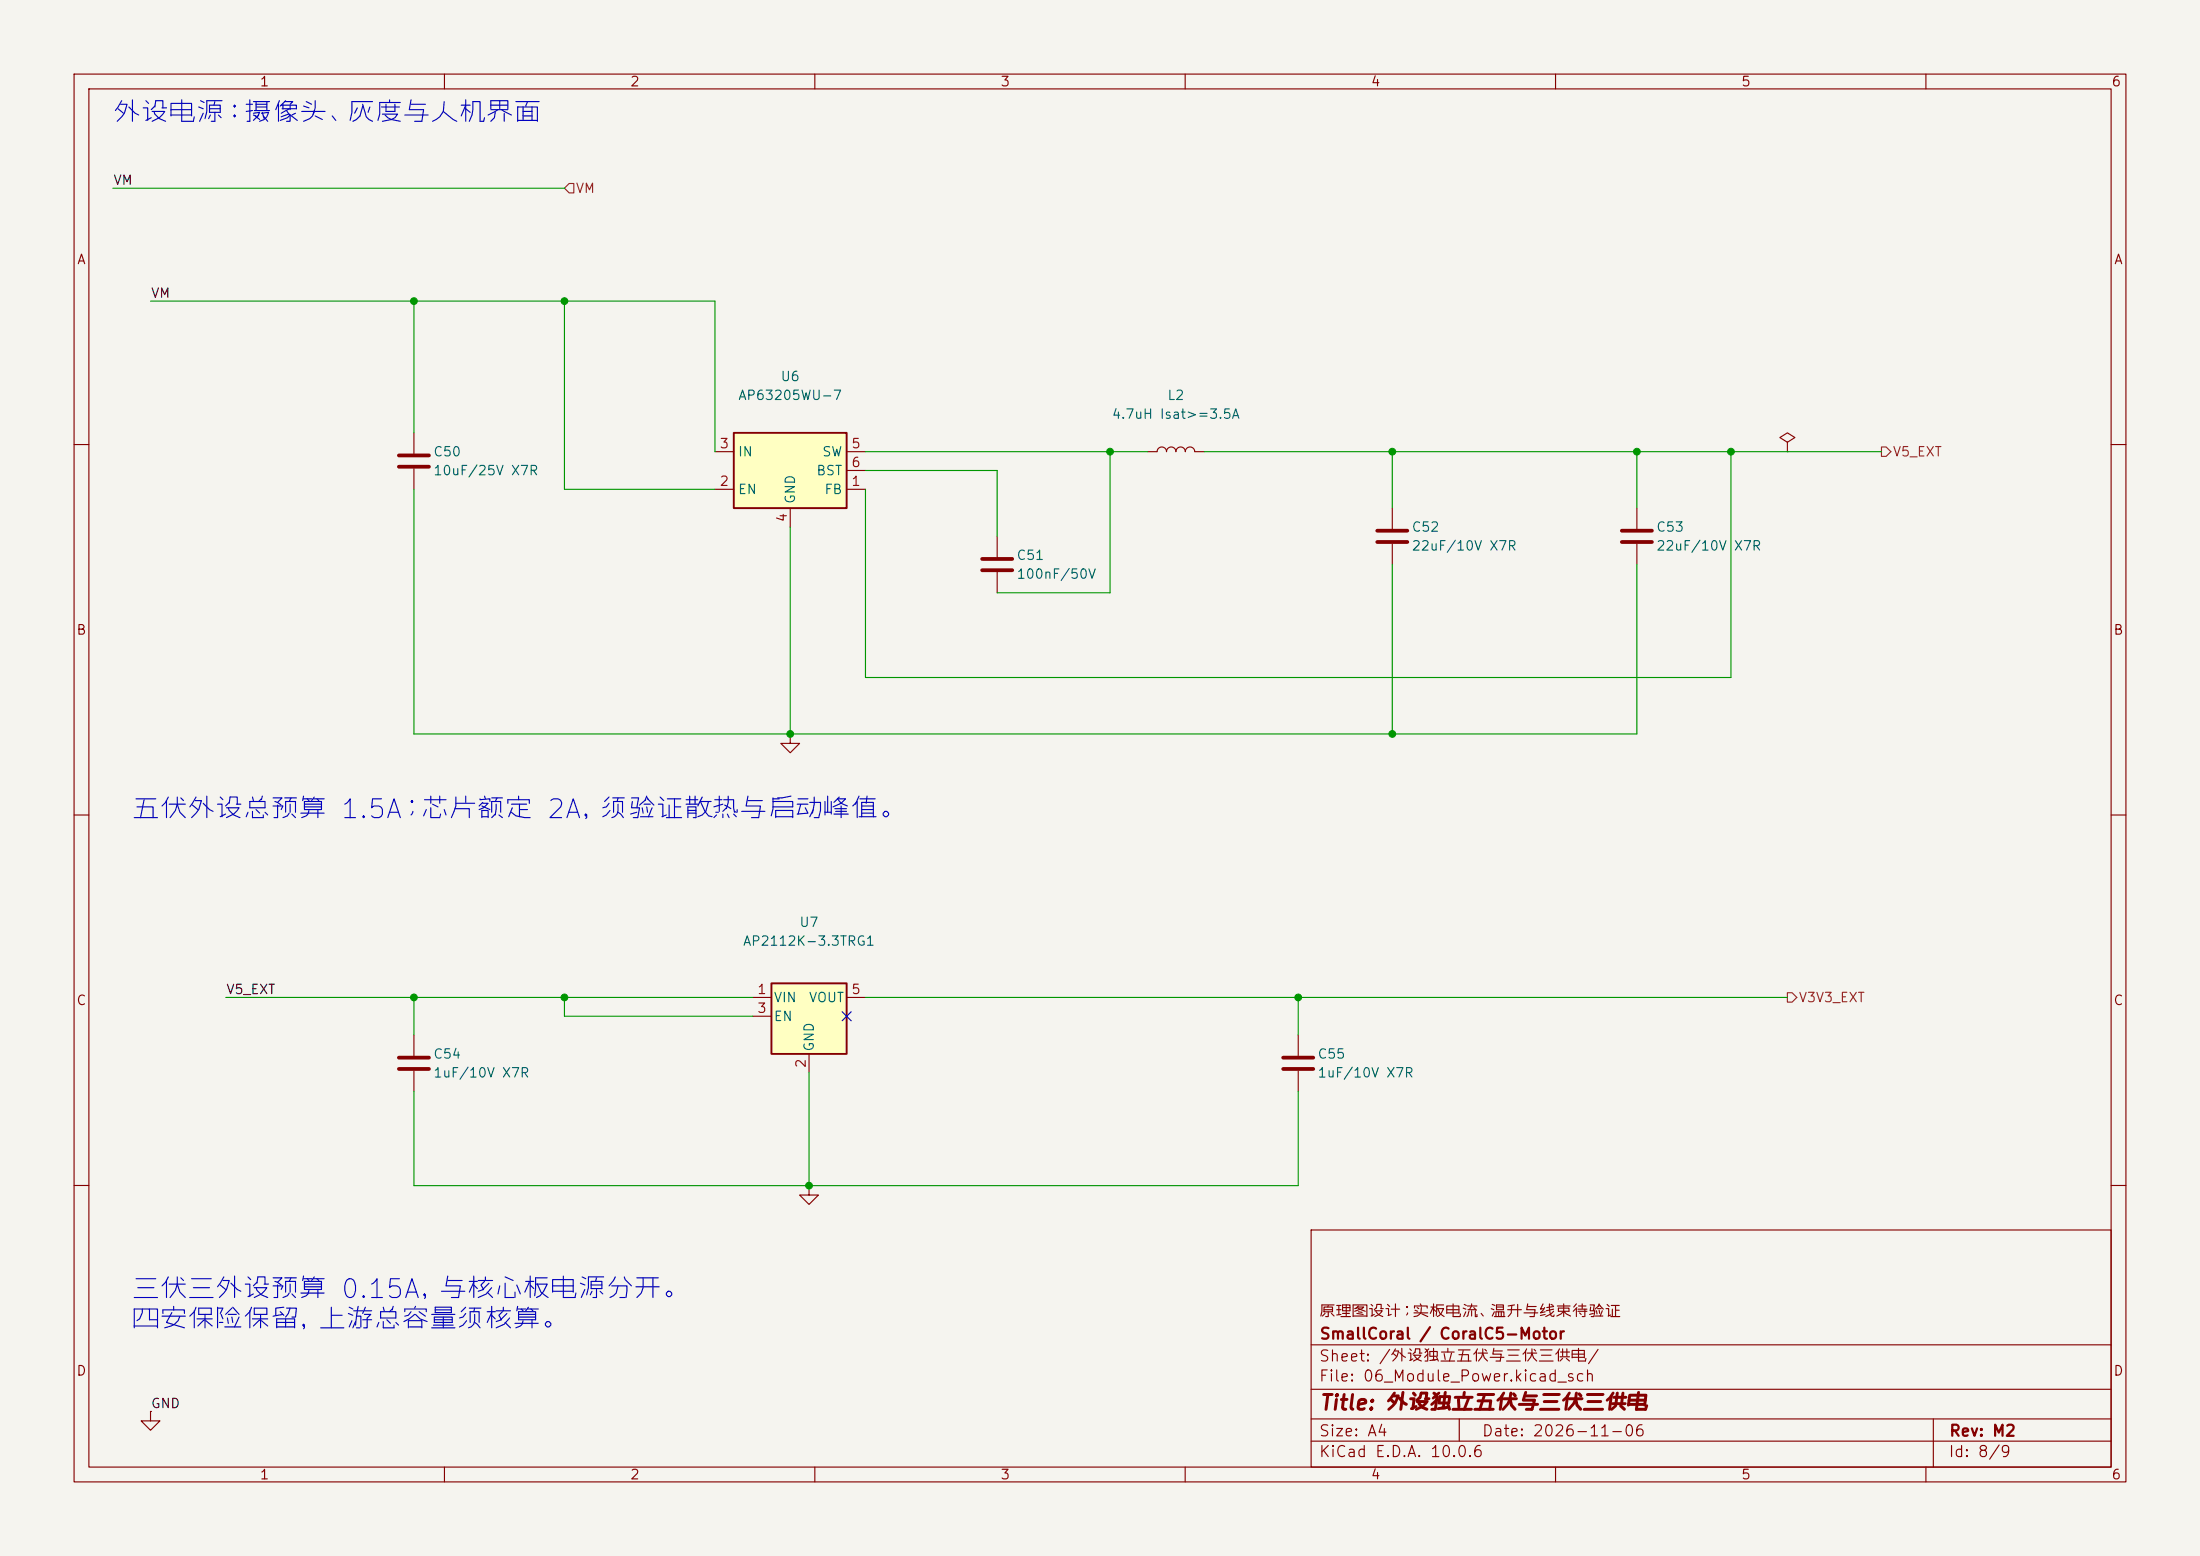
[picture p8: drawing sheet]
(kicad_sch
 (version 20260306)
 (generator "eeschema")
 (generator_version "10.0")
 (paper "A4")
 (title_block
  (title "外设独立五伏与三伏三供电")
  (date "2026-11-06")
  (rev "M2")
  (company "SmallCoral / CoralC5-Motor")
  (comment 1 "原理图设计；实板电流、温升与线束待验证"))
 (lib_symbols
  (symbol "Motor:Device__C"
   (pin_numbers (hide yes))
   (pin_names
    (offset 0.254)) (exclude_from_sim no) (in_bom yes) (on_board yes)
   (in_pos_files yes)
   (duplicate_pin_numbers_are_jumpers no)
   (property "Reference" "C" (at 0.635 2.54 0) (show_name no) (do_not_autoplace no) (effects (font (size 1.27 1.27)) (justify left)))
   (property "Value" "C" (at 0.635 -2.54 0) (show_name no) (do_not_autoplace no) (effects (font (size 1.27 1.27)) (justify left)))
   (property "Footprint" "" (at 0.9652 -3.81 0) (show_name no) (do_not_autoplace no) (hide yes) (effects (font (size 1.27 1.27))))
   (property "Datasheet" "" (at 0 0 0) (show_name no) (do_not_autoplace no) (hide yes) (effects (font (size 1.27 1.27))))
   (property "Description" "Unpolarized capacitor" (at 0 0 0) (show_name no) (do_not_autoplace no) (hide yes) (effects (font (size 1.27 1.27))))
   (symbol "Device__C_0_1"
    (polyline (pts (xy -2.032 0.762) (xy 2.032 0.762)) (stroke (width 0.508) (type default)) (fill (type none)))
    (polyline (pts (xy -2.032 -0.762) (xy 2.032 -0.762)) (stroke (width 0.508) (type default)) (fill (type none))))
   (symbol "Device__C_1_1"
    (pin passive line (at 0 3.81 270) (length 2.794) (name "" (effects (font (size 1.27 1.27)))) (number "1" (effects (font (size 1.27 1.27)))))
    (pin passive line (at 0 -3.81 90) (length 2.794) (name "" (effects (font (size 1.27 1.27)))) (number "2" (effects (font (size 1.27 1.27))))))
   (embedded_fonts no))
  (symbol "Motor:Device__L"
   (pin_numbers (hide yes))
   (pin_names
    (offset 1.016) (hide yes)) (exclude_from_sim no) (in_bom yes) (on_board yes)
   (in_pos_files yes)
   (duplicate_pin_numbers_are_jumpers no)
   (property "Reference" "L" (at -1.27 0 90) (show_name no) (do_not_autoplace no) (effects (font (size 1.27 1.27))))
   (property "Value" "L" (at 1.905 0 90) (show_name no) (do_not_autoplace no) (effects (font (size 1.27 1.27))))
   (property "Footprint" "" (at 0 0 0) (show_name no) (do_not_autoplace no) (hide yes) (effects (font (size 1.27 1.27))))
   (property "Datasheet" "" (at 0 0 0) (show_name no) (do_not_autoplace no) (hide yes) (effects (font (size 1.27 1.27))))
   (property "Description" "Inductor" (at 0 0 0) (show_name no) (do_not_autoplace no) (hide yes) (effects (font (size 1.27 1.27))))
   (symbol "Device__L_0_1"
    (arc (start 0 2.54) (mid 0.6323 1.905) (end 0 1.27) (stroke (width 0) (type default)) (fill (type none)))
    (arc (start 0 1.27) (mid 0.6323 0.635) (end 0 0) (stroke (width 0) (type default)) (fill (type none)))
    (arc (start 0 0) (mid 0.6323 -0.635) (end 0 -1.27) (stroke (width 0) (type default)) (fill (type none)))
    (arc (start 0 -1.27) (mid 0.6323 -1.905) (end 0 -2.54) (stroke (width 0) (type default)) (fill (type none))))
   (symbol "Device__L_1_1"
    (pin passive line (at 0 3.81 270) (length 1.27) (name "1" (effects (font (size 1.27 1.27)))) (number "1" (effects (font (size 1.27 1.27)))))
    (pin passive line (at 0 -3.81 90) (length 1.27) (name "2" (effects (font (size 1.27 1.27)))) (number "2" (effects (font (size 1.27 1.27))))))
   (embedded_fonts no))
  (symbol "Motor:Regulator_Linear__AP2112K-3.3"
   (pin_names
    (offset 0.254)) (exclude_from_sim no) (in_bom yes) (on_board yes)
   (in_pos_files yes)
   (duplicate_pin_numbers_are_jumpers no)
   (property "Reference" "U" (at -5.08 5.715 0) (show_name no) (do_not_autoplace no) (effects (font (size 1.27 1.27)) (justify left)))
   (property "Value" "AP2112K-3.3" (at 0 5.715 0) (show_name no) (do_not_autoplace no) (effects (font (size 1.27 1.27)) (justify left)))
   (property "Footprint" "Package_TO_SOT_SMD:SOT-23-5" (at 0 8.255 0) (show_name no) (do_not_autoplace no) (hide yes) (effects (font (size 1.27 1.27))))
   (property "Datasheet" "https://www.diodes.com/assets/Datasheets/AP2112.pdf" (at 0 2.54 0) (show_name no) (do_not_autoplace no) (hide yes) (effects (font (size 1.27 1.27))))
   (property "Description" "600mA low dropout linear regulator, with enable pin, 3.8V-6V input voltage range, 3.3V fixed positive output, SOT-23-5" (at 0 0 0) (show_name no) (do_not_autoplace no) (hide yes) (effects (font (size 1.27 1.27))))
   (symbol "Regulator_Linear__AP2112K-3.3_0_1"
    (rectangle (start -5.08 4.445) (end 5.08 -5.08) (stroke (width 0.254) (type default)) (fill (type background))))
   (symbol "Regulator_Linear__AP2112K-3.3_1_1"
    (pin power_in line (at -7.62 2.54 0) (length 2.54) (name "VIN" (effects (font (size 1.27 1.27)))) (number "1" (effects (font (size 1.27 1.27)))))
    (pin power_in line (at 0 -7.62 90) (length 2.54) (name "GND" (effects (font (size 1.27 1.27)))) (number "2" (effects (font (size 1.27 1.27)))))
    (pin input line (at -7.62 0 0) (length 2.54) (name "EN" (effects (font (size 1.27 1.27)))) (number "3" (effects (font (size 1.27 1.27)))))
    (pin no_connect line (at 5.08 0 180) (length 2.54) (hide yes) (name "NC" (effects (font (size 1.27 1.27)))) (number "4" (effects (font (size 1.27 1.27)))))
    (pin power_out line (at 7.62 2.54 180) (length 2.54) (name "VOUT" (effects (font (size 1.27 1.27)))) (number "5" (effects (font (size 1.27 1.27))))))
   (embedded_fonts no))
  (symbol "Motor:Regulator_Switching__AP63205WU" (exclude_from_sim no) (in_bom yes) (on_board yes)
   (in_pos_files yes)
   (duplicate_pin_numbers_are_jumpers no)
   (property "Reference" "U" (at -7.62 6.35 0) (show_name no) (do_not_autoplace no) (effects (font (size 1.27 1.27))))
   (property "Value" "AP63205WU" (at 2.54 6.35 0) (show_name no) (do_not_autoplace no) (effects (font (size 1.27 1.27))))
   (property "Footprint" "Package_TO_SOT_SMD:TSOT-23-6" (at 0 -22.86 0) (show_name no) (do_not_autoplace no) (hide yes) (effects (font (size 1.27 1.27))))
   (property "Datasheet" "https://www.diodes.com/assets/Datasheets/AP63200-AP63201-AP63203-AP63205.pdf" (at 0 0 0) (show_name no) (do_not_autoplace no) (hide yes) (effects (font (size 1.27 1.27))))
   (property "Description" "2A, 1.1MHz Buck DC/DC Converter, fixed 5.0V output voltage, TSOT-23-6" (at 0 0 0) (show_name no) (do_not_autoplace no) (hide yes) (effects (font (size 1.27 1.27))))
   (symbol "Regulator_Switching__AP63205WU_0_1"
    (rectangle (start -7.62 5.08) (end 7.62 -5.08) (stroke (width 0.254) (type default)) (fill (type background))))
   (symbol "Regulator_Switching__AP63205WU_1_1"
    (pin input line (at 10.16 -2.54 180) (length 2.54) (name "FB" (effects (font (size 1.27 1.27)))) (number "1" (effects (font (size 1.27 1.27)))))
    (pin input line (at -10.16 -2.54 0) (length 2.54) (name "EN" (effects (font (size 1.27 1.27)))) (number "2" (effects (font (size 1.27 1.27)))))
    (pin power_in line (at -10.16 2.54 0) (length 2.54) (name "IN" (effects (font (size 1.27 1.27)))) (number "3" (effects (font (size 1.27 1.27)))))
    (pin power_in line (at 0 -7.62 90) (length 2.54) (name "GND" (effects (font (size 1.27 1.27)))) (number "4" (effects (font (size 1.27 1.27)))))
    (pin output line (at 10.16 2.54 180) (length 2.54) (name "SW" (effects (font (size 1.27 1.27)))) (number "5" (effects (font (size 1.27 1.27)))))
    (pin passive line (at 10.16 0 180) (length 2.54) (name "BST" (effects (font (size 1.27 1.27)))) (number "6" (effects (font (size 1.27 1.27))))))
   (embedded_fonts no))
  (symbol "Motor:power__GND"
   (power global)
   (pin_numbers (hide yes))
   (pin_names
    (offset 0) (hide yes)) (exclude_from_sim no) (in_bom yes) (on_board yes)
   (in_pos_files yes)
   (duplicate_pin_numbers_are_jumpers no)
   (property "Reference" "#PWR" (at 0 -6.35 0) (show_name no) (do_not_autoplace no) (hide yes) (effects (font (size 1.27 1.27))))
   (property "Value" "GND" (at 0 -3.81 0) (show_name no) (do_not_autoplace no) (effects (font (size 1.27 1.27))))
   (property "Footprint" "" (at 0 0 0) (show_name no) (do_not_autoplace no) (hide yes) (effects (font (size 1.27 1.27))))
   (property "Datasheet" "" (at 0 0 0) (show_name no) (do_not_autoplace no) (hide yes) (effects (font (size 1.27 1.27))))
   (property "Description" "Power symbol creates a global label with name \"GND\" , ground" (at 0 0 0) (show_name no) (do_not_autoplace no) (hide yes) (effects (font (size 1.27 1.27))))
   (symbol "power__GND_0_1"
    (polyline (pts (xy 0 0) (xy 0 -1.27) (xy 1.27 -1.27) (xy 0 -2.54) (xy -1.27 -1.27) (xy 0 -1.27)) (stroke (width 0) (type default)) (fill (type none))))
   (symbol "power__GND_1_1"
    (pin power_in line (at 0 0 270) (length 0) (name "" (effects (font (size 1.27 1.27)))) (number "1" (effects (font (size 1.27 1.27))))))
   (embedded_fonts no))
  (symbol "Motor:power__PWR_FLAG"
   (power global)
   (pin_numbers (hide yes))
   (pin_names
    (offset 0) (hide yes)) (exclude_from_sim no) (in_bom yes) (on_board yes)
   (in_pos_files yes)
   (duplicate_pin_numbers_are_jumpers no)
   (property "Reference" "#FLG" (at 0 1.905 0) (show_name no) (do_not_autoplace no) (hide yes) (effects (font (size 1.27 1.27))))
   (property "Value" "PWR_FLAG" (at 0 3.81 0) (show_name no) (do_not_autoplace no) (effects (font (size 1.27 1.27))))
   (property "Footprint" "" (at 0 0 0) (show_name no) (do_not_autoplace no) (hide yes) (effects (font (size 1.27 1.27))))
   (property "Datasheet" "" (at 0 0 0) (show_name no) (do_not_autoplace no) (hide yes) (effects (font (size 1.27 1.27))))
   (property "Description" "Special symbol for telling ERC where power comes from" (at 0 0 0) (show_name no) (do_not_autoplace no) (hide yes) (effects (font (size 1.27 1.27))))
   (symbol "power__PWR_FLAG_0_0"
    (pin power_out line (at 0 0 90) (length 0) (name "" (effects (font (size 1.27 1.27)))) (number "1" (effects (font (size 1.27 1.27))))))
   (symbol "power__PWR_FLAG_0_1"
    (polyline (pts (xy 0 0) (xy 0 1.27) (xy -1.016 1.905) (xy 0 2.54) (xy 1.016 1.905) (xy 0 1.27)) (stroke (width 0) (type default)) (fill (type none))))
   (embedded_fonts no)))
 (text "外设电源：摄像头、灰度与人机界面"
  (exclude_from_sim no)
  (at 15.24 13.97 0)
  (effects (font (size 2.54 2.54)) (justify left top)))
 (text "三伏三外设预算 0.15A，与核心板电源分开。\n四安保险保留，上游总容量须核算。"
  (exclude_from_sim no)
  (at 17.78 172.72 0)
  (effects (font (size 2.54 2.54)) (justify left top)))
 (text "五伏外设总预算 1.5A；芯片额定 2A，须验证散热与启动峰值。"
  (exclude_from_sim no)
  (at 17.78 107.95 0)
  (effects (font (size 2.54 2.54)) (justify left top)))
 (junction
  (at 149.86 60.96)
  (diameter 0)
  (color 0 0 0 0))
 (junction
  (at 55.88 134.62)
  (diameter 0)
  (color 0 0 0 0))
 (junction
  (at 106.68 99.06)
  (diameter 0)
  (color 0 0 0 0))
 (junction
  (at 55.88 40.64)
  (diameter 0)
  (color 0 0 0 0))
 (junction
  (at 187.96 99.06)
  (diameter 0)
  (color 0 0 0 0))
 (junction
  (at 109.22 160.02)
  (diameter 0)
  (color 0 0 0 0))
 (junction
  (at 175.26 134.62)
  (diameter 0)
  (color 0 0 0 0))
 (junction
  (at 76.2 134.62)
  (diameter 0)
  (color 0 0 0 0))
 (junction
  (at 76.2 40.64)
  (diameter 0)
  (color 0 0 0 0))
 (junction
  (at 187.96 60.96)
  (diameter 0)
  (color 0 0 0 0))
 (junction
  (at 220.98 60.96)
  (diameter 0)
  (color 0 0 0 0))
 (junction
  (at 233.68 60.96)
  (diameter 0)
  (color 0 0 0 0))
 (no_connect
  (at 114.3 137.16))
 (wire
  (pts (xy 187.96 60.96) (xy 220.98 60.96))
  (stroke (width 0) (type default)))
 (wire
  (pts (xy 187.96 99.06) (xy 220.98 99.06))
  (stroke (width 0) (type default)))
 (wire
  (pts (xy 55.88 66.04) (xy 55.88 99.06))
  (stroke (width 0) (type default)))
 (wire
  (pts (xy 134.62 63.5) (xy 134.62 72.39))
  (stroke (width 0) (type default)))
 (wire
  (pts (xy 55.88 40.64) (xy 76.2 40.64))
  (stroke (width 0) (type default)))
 (wire
  (pts (xy 30.48 134.62) (xy 55.88 134.62))
  (stroke (width 0) (type default)))
 (wire
  (pts (xy 187.96 60.96) (xy 187.96 68.58))
  (stroke (width 0) (type default)))
 (wire
  (pts (xy 106.68 71.12) (xy 106.68 99.06))
  (stroke (width 0) (type default)))
 (wire
  (pts (xy 106.68 99.06) (xy 187.96 99.06))
  (stroke (width 0) (type default)))
 (wire
  (pts (xy 134.62 80.01) (xy 149.86 80.01))
  (stroke (width 0) (type default)))
 (wire
  (pts (xy 233.68 60.96) (xy 233.68 91.44))
  (stroke (width 0) (type default)))
 (wire
  (pts (xy 241.3 60.96) (xy 254 60.96))
  (stroke (width 0) (type default)))
 (wire
  (pts (xy 233.68 60.96) (xy 241.3 60.96))
  (stroke (width 0) (type default)))
 (wire
  (pts (xy 109.22 144.78) (xy 109.22 160.02))
  (stroke (width 0) (type default)))
 (wire
  (pts (xy 116.84 66.04) (xy 116.84 91.44))
  (stroke (width 0) (type default)))
 (wire
  (pts (xy 149.86 60.96) (xy 149.86 80.01))
  (stroke (width 0) (type default)))
 (wire
  (pts (xy 175.26 147.32) (xy 175.26 160.02))
  (stroke (width 0) (type default)))
 (wire
  (pts (xy 76.2 40.64) (xy 96.52 40.64))
  (stroke (width 0) (type default)))
 (wire
  (pts (xy 109.22 160.02) (xy 175.26 160.02))
  (stroke (width 0) (type default)))
 (wire
  (pts (xy 76.2 134.62) (xy 76.2 137.16))
  (stroke (width 0) (type default)))
 (wire
  (pts (xy 15.24 25.4) (xy 76.2 25.4))
  (stroke (width 0) (type default)))
 (wire
  (pts (xy 116.84 63.5) (xy 134.62 63.5))
  (stroke (width 0) (type default)))
 (wire
  (pts (xy 96.52 40.64) (xy 96.52 60.96))
  (stroke (width 0) (type default)))
 (wire
  (pts (xy 76.2 134.62) (xy 101.6 134.62))
  (stroke (width 0) (type default)))
 (wire
  (pts (xy 55.88 40.64) (xy 55.88 58.42))
  (stroke (width 0) (type default)))
 (wire
  (pts (xy 175.26 134.62) (xy 175.26 139.7))
  (stroke (width 0) (type default)))
 (wire
  (pts (xy 76.2 40.64) (xy 76.2 66.04))
  (stroke (width 0) (type default)))
 (wire
  (pts (xy 76.2 137.16) (xy 101.6 137.16))
  (stroke (width 0) (type default)))
 (wire
  (pts (xy 55.88 134.62) (xy 76.2 134.62))
  (stroke (width 0) (type default)))
 (wire
  (pts (xy 55.88 134.62) (xy 55.88 139.7))
  (stroke (width 0) (type default)))
 (wire
  (pts (xy 76.2 66.04) (xy 96.52 66.04))
  (stroke (width 0) (type default)))
 (wire
  (pts (xy 162.56 60.96) (xy 187.96 60.96))
  (stroke (width 0) (type default)))
 (wire
  (pts (xy 220.98 60.96) (xy 220.98 68.58))
  (stroke (width 0) (type default)))
 (wire
  (pts (xy 55.88 147.32) (xy 55.88 160.02))
  (stroke (width 0) (type default)))
 (wire
  (pts (xy 187.96 76.2) (xy 187.96 99.06))
  (stroke (width 0) (type default)))
 (wire
  (pts (xy 20.32 40.64) (xy 55.88 40.64))
  (stroke (width 0) (type default)))
 (wire
  (pts (xy 116.84 91.44) (xy 233.68 91.44))
  (stroke (width 0) (type default)))
 (wire
  (pts (xy 149.86 60.96) (xy 154.94 60.96))
  (stroke (width 0) (type default)))
 (wire
  (pts (xy 55.88 99.06) (xy 106.68 99.06))
  (stroke (width 0) (type default)))
 (wire
  (pts (xy 220.98 60.96) (xy 233.68 60.96))
  (stroke (width 0) (type default)))
 (wire
  (pts (xy 220.98 76.2) (xy 220.98 99.06))
  (stroke (width 0) (type default)))
 (wire
  (pts (xy 175.26 134.62) (xy 241.3 134.62))
  (stroke (width 0) (type default)))
 (wire
  (pts (xy 116.84 134.62) (xy 175.26 134.62))
  (stroke (width 0) (type default)))
 (wire
  (pts (xy 55.88 160.02) (xy 109.22 160.02))
  (stroke (width 0) (type default)))
 (wire
  (pts (xy 116.84 60.96) (xy 149.86 60.96))
  (stroke (width 0) (type default)))
 (label "VM"
  (at 15.24 25.4 0)
  (effects (font (size 1.27 1.27)) (justify left bottom)))
 (label "VM"
  (at 20.32 40.64 0)
  (effects (font (size 1.27 1.27)) (justify left bottom)))
 (label "V5_EXT"
  (at 30.48 134.62 0)
  (effects (font (size 1.27 1.27)) (justify left bottom)))
 (label "GND"
  (at 20.32 190.5 0)
  (effects (font (size 1.27 1.27)) (justify left bottom)))
 (hierarchical_label "V5_EXT"
  (shape output)
  (at 254 60.96 0)
  (effects (font (size 1.27 1.27)) (justify left)))
 (hierarchical_label "V3V3_EXT"
  (shape output)
  (at 241.3 134.62 0)
  (effects (font (size 1.27 1.27)) (justify left)))
 (hierarchical_label "VM"
  (shape input)
  (at 76.2 25.4 0)
  (effects (font (size 1.27 1.27)) (justify left)))
 (symbol
  (lib_id "Motor:Device__C")
  (at 175.26 143.51 0)
  (unit 1)
  (body_style 1)
  (exclude_from_sim no)
  (in_bom yes)
  (on_board yes)
  (in_pos_files yes)
  (dnp no)
  (property "Reference" "C55" (at 177.8 142.24 0) (show_name no) (do_not_autoplace no) (effects (font (size 1.27 1.27)) (justify left)))
  (property "Value" "1uF/10V X7R" (at 177.8 144.78 0) (show_name no) (do_not_autoplace no) (effects (font (size 1.27 1.27)) (justify left)))
  (property "Footprint" "Motor:Capacitor_SMD__C_0603_1608Metric" (at 175.26 143.51 0) (hide yes) (show_name no) (do_not_autoplace no) (effects (font (size 1.27 1.27))))
  (property "Datasheet" "" (at 175.26 143.51 0) (hide yes) (show_name no) (do_not_autoplace no) (effects (font (size 1.27 1.27))))
  (property "Description" "" (at 175.26 143.51 0) (show_name no) (do_not_autoplace no) (effects (font (size 1.27 1.27))))
  (pin "1")
  (pin "2"))
 (symbol
  (lib_id "Motor:Device__L")
  (at 158.75 60.96 90)
  (unit 1)
  (body_style 1)
  (exclude_from_sim no)
  (in_bom yes)
  (on_board yes)
  (in_pos_files yes)
  (dnp no)
  (property "Reference" "L2" (at 158.75 53.34 90) (show_name no) (do_not_autoplace no) (effects (font (size 1.27 1.27))))
  (property "Value" "4.7uH Isat>=3.5A" (at 158.75 55.88 90) (show_name no) (do_not_autoplace no) (effects (font (size 1.27 1.27))))
  (property "Footprint" "Motor:Inductor_SMD__L_Bourns_SRN6045TA" (at 158.75 60.96 0) (hide yes) (show_name no) (do_not_autoplace no) (effects (font (size 1.27 1.27))))
  (property "Datasheet" "" (at 158.75 60.96 0) (hide yes) (show_name no) (do_not_autoplace no) (effects (font (size 1.27 1.27))))
  (property "Description" "" (at 158.75 60.96 0) (show_name no) (do_not_autoplace no) (effects (font (size 1.27 1.27))))
  (pin "1")
  (pin "2"))
 (symbol
  (lib_id "Motor:Regulator_Switching__AP63205WU")
  (at 106.68 63.5 0)
  (unit 1)
  (body_style 1)
  (exclude_from_sim no)
  (in_bom yes)
  (on_board yes)
  (in_pos_files yes)
  (dnp no)
  (property "Reference" "U6" (at 106.68 50.8 0) (show_name no) (do_not_autoplace no) (effects (font (size 1.27 1.27))))
  (property "Value" "AP63205WU-7" (at 106.68 53.34 0) (show_name no) (do_not_autoplace no) (effects (font (size 1.27 1.27))))
  (property "Footprint" "Motor:Package_TO_SOT_SMD__TSOT-23-6" (at 106.68 63.5 0) (hide yes) (show_name no) (do_not_autoplace no) (effects (font (size 1.27 1.27))))
  (property "Datasheet" "https://www.diodes.com/assets/Datasheets/AP63200-AP63201-AP63203-AP63205.pdf" (at 106.68 63.5 0) (hide yes) (show_name no) (do_not_autoplace no) (effects (font (size 1.27 1.27))))
  (property "Description" "" (at 106.68 63.5 0) (show_name no) (do_not_autoplace no) (effects (font (size 1.27 1.27))))
  (pin "1")
  (pin "2")
  (pin "3")
  (pin "4")
  (pin "5")
  (pin "6"))
 (symbol
  (lib_id "Motor:power__PWR_FLAG")
  (at 241.3 60.96 0)
  (unit 1)
  (body_style 1)
  (exclude_from_sim no)
  (in_bom no)
  (on_board no)
  (in_pos_files yes)
  (dnp no)
  (property "Reference" "#FLG201" (at 241.3 60.96 0) (hide yes) (show_name no) (do_not_autoplace no) (effects (font (size 1.27 1.27))))
  (property "Value" "PWR_FLAG" (at 241.3 60.96 0) (hide yes) (show_name no) (do_not_autoplace no) (effects (font (size 1.27 1.27))))
  (property "Footprint" "" (at 241.3 60.96 0) (hide yes) (show_name no) (do_not_autoplace no) (effects (font (size 1.27 1.27))))
  (property "Datasheet" "" (at 241.3 60.96 0) (hide yes) (show_name no) (do_not_autoplace no) (effects (font (size 1.27 1.27))))
  (property "Description" "" (at 241.3 60.96 0) (show_name no) (do_not_autoplace no) (effects (font (size 1.27 1.27))))
  (pin "1"))
 (symbol
  (lib_id "Motor:Device__C")
  (at 55.88 143.51 0)
  (unit 1)
  (body_style 1)
  (exclude_from_sim no)
  (in_bom yes)
  (on_board yes)
  (in_pos_files yes)
  (dnp no)
  (property "Reference" "C54" (at 58.42 142.24 0) (show_name no) (do_not_autoplace no) (effects (font (size 1.27 1.27)) (justify left)))
  (property "Value" "1uF/10V X7R" (at 58.42 144.78 0) (show_name no) (do_not_autoplace no) (effects (font (size 1.27 1.27)) (justify left)))
  (property "Footprint" "Motor:Capacitor_SMD__C_0603_1608Metric" (at 55.88 143.51 0) (hide yes) (show_name no) (do_not_autoplace no) (effects (font (size 1.27 1.27))))
  (property "Datasheet" "" (at 55.88 143.51 0) (hide yes) (show_name no) (do_not_autoplace no) (effects (font (size 1.27 1.27))))
  (property "Description" "" (at 55.88 143.51 0) (show_name no) (do_not_autoplace no) (effects (font (size 1.27 1.27))))
  (pin "1")
  (pin "2"))
 (symbol
  (lib_id "Motor:Device__C")
  (at 187.96 72.39 0)
  (unit 1)
  (body_style 1)
  (exclude_from_sim no)
  (in_bom yes)
  (on_board yes)
  (in_pos_files yes)
  (dnp no)
  (property "Reference" "C52" (at 190.5 71.12 0) (show_name no) (do_not_autoplace no) (effects (font (size 1.27 1.27)) (justify left)))
  (property "Value" "22uF/10V X7R" (at 190.5 73.66 0) (show_name no) (do_not_autoplace no) (effects (font (size 1.27 1.27)) (justify left)))
  (property "Footprint" "Motor:Capacitor_SMD__C_1206_3216Metric" (at 187.96 72.39 0) (hide yes) (show_name no) (do_not_autoplace no) (effects (font (size 1.27 1.27))))
  (property "Datasheet" "" (at 187.96 72.39 0) (hide yes) (show_name no) (do_not_autoplace no) (effects (font (size 1.27 1.27))))
  (property "Description" "" (at 187.96 72.39 0) (show_name no) (do_not_autoplace no) (effects (font (size 1.27 1.27))))
  (pin "1")
  (pin "2"))
 (symbol
  (lib_id "Motor:power__GND")
  (at 109.22 160.02 0)
  (unit 1)
  (body_style 1)
  (exclude_from_sim no)
  (in_bom no)
  (on_board no)
  (in_pos_files yes)
  (dnp no)
  (property "Reference" "#PWR202" (at 109.22 160.02 0) (hide yes) (show_name no) (do_not_autoplace no) (effects (font (size 1.27 1.27))))
  (property "Value" "GND" (at 109.22 163.83 0) (hide yes) (show_name no) (do_not_autoplace no) (effects (font (size 1.27 1.27))))
  (property "Footprint" "" (at 109.22 160.02 0) (hide yes) (show_name no) (do_not_autoplace no) (effects (font (size 1.27 1.27))))
  (property "Datasheet" "" (at 109.22 160.02 0) (hide yes) (show_name no) (do_not_autoplace no) (effects (font (size 1.27 1.27))))
  (property "Description" "" (at 109.22 160.02 0) (show_name no) (do_not_autoplace no) (effects (font (size 1.27 1.27))))
  (pin "1"))
 (symbol
  (lib_id "Motor:power__GND")
  (at 106.68 99.06 0)
  (unit 1)
  (body_style 1)
  (exclude_from_sim no)
  (in_bom no)
  (on_board no)
  (in_pos_files yes)
  (dnp no)
  (property "Reference" "#PWR201" (at 106.68 99.06 0) (hide yes) (show_name no) (do_not_autoplace no) (effects (font (size 1.27 1.27))))
  (property "Value" "GND" (at 106.68 102.87 0) (hide yes) (show_name no) (do_not_autoplace no) (effects (font (size 1.27 1.27))))
  (property "Footprint" "" (at 106.68 99.06 0) (hide yes) (show_name no) (do_not_autoplace no) (effects (font (size 1.27 1.27))))
  (property "Datasheet" "" (at 106.68 99.06 0) (hide yes) (show_name no) (do_not_autoplace no) (effects (font (size 1.27 1.27))))
  (property "Description" "" (at 106.68 99.06 0) (show_name no) (do_not_autoplace no) (effects (font (size 1.27 1.27))))
  (pin "1"))
 (symbol
  (lib_id "Motor:Device__C")
  (at 55.88 62.23 0)
  (unit 1)
  (body_style 1)
  (exclude_from_sim no)
  (in_bom yes)
  (on_board yes)
  (in_pos_files yes)
  (dnp no)
  (property "Reference" "C50" (at 58.42 60.96 0) (show_name no) (do_not_autoplace no) (effects (font (size 1.27 1.27)) (justify left)))
  (property "Value" "10uF/25V X7R" (at 58.42 63.5 0) (show_name no) (do_not_autoplace no) (effects (font (size 1.27 1.27)) (justify left)))
  (property "Footprint" "Motor:Capacitor_SMD__C_1206_3216Metric" (at 55.88 62.23 0) (hide yes) (show_name no) (do_not_autoplace no) (effects (font (size 1.27 1.27))))
  (property "Datasheet" "" (at 55.88 62.23 0) (hide yes) (show_name no) (do_not_autoplace no) (effects (font (size 1.27 1.27))))
  (property "Description" "" (at 55.88 62.23 0) (show_name no) (do_not_autoplace no) (effects (font (size 1.27 1.27))))
  (pin "1")
  (pin "2"))
 (symbol
  (lib_id "Motor:power__GND")
  (at 20.32 190.5 0)
  (unit 1)
  (body_style 1)
  (exclude_from_sim no)
  (in_bom no)
  (on_board no)
  (in_pos_files yes)
  (dnp no)
  (property "Reference" "#PWR203" (at 20.32 190.5 0) (hide yes) (show_name no) (do_not_autoplace no) (effects (font (size 1.27 1.27))))
  (property "Value" "GND" (at 20.32 194.31 0) (hide yes) (show_name no) (do_not_autoplace no) (effects (font (size 1.27 1.27))))
  (property "Footprint" "" (at 20.32 190.5 0) (hide yes) (show_name no) (do_not_autoplace no) (effects (font (size 1.27 1.27))))
  (property "Datasheet" "" (at 20.32 190.5 0) (hide yes) (show_name no) (do_not_autoplace no) (effects (font (size 1.27 1.27))))
  (property "Description" "" (at 20.32 190.5 0) (show_name no) (do_not_autoplace no) (effects (font (size 1.27 1.27))))
  (pin "1"))
 (symbol
  (lib_id "Motor:Regulator_Linear__AP2112K-3.3")
  (at 109.22 137.16 0)
  (unit 1)
  (body_style 1)
  (exclude_from_sim no)
  (in_bom yes)
  (on_board yes)
  (in_pos_files yes)
  (dnp no)
  (property "Reference" "U7" (at 109.22 124.46 0) (show_name no) (do_not_autoplace no) (effects (font (size 1.27 1.27))))
  (property "Value" "AP2112K-3.3TRG1" (at 109.22 127 0) (show_name no) (do_not_autoplace no) (effects (font (size 1.27 1.27))))
  (property "Footprint" "Motor:Package_TO_SOT_SMD__SOT-23-5" (at 109.22 137.16 0) (hide yes) (show_name no) (do_not_autoplace no) (effects (font (size 1.27 1.27))))
  (property "Datasheet" "https://www.diodes.com/assets/Datasheets/AP2112.pdf" (at 109.22 137.16 0) (hide yes) (show_name no) (do_not_autoplace no) (effects (font (size 1.27 1.27))))
  (property "Description" "" (at 109.22 137.16 0) (show_name no) (do_not_autoplace no) (effects (font (size 1.27 1.27))))
  (pin "1")
  (pin "2")
  (pin "3")
  (pin "4")
  (pin "5"))
 (symbol
  (lib_id "Motor:Device__C")
  (at 134.62 76.2 0)
  (unit 1)
  (body_style 1)
  (exclude_from_sim no)
  (in_bom yes)
  (on_board yes)
  (in_pos_files yes)
  (dnp no)
  (property "Reference" "C51" (at 137.16 74.93 0) (show_name no) (do_not_autoplace no) (effects (font (size 1.27 1.27)) (justify left)))
  (property "Value" "100nF/50V" (at 137.16 77.47 0) (show_name no) (do_not_autoplace no) (effects (font (size 1.27 1.27)) (justify left)))
  (property "Footprint" "Motor:Capacitor_SMD__C_0603_1608Metric" (at 134.62 76.2 0) (hide yes) (show_name no) (do_not_autoplace no) (effects (font (size 1.27 1.27))))
  (property "Datasheet" "" (at 134.62 76.2 0) (hide yes) (show_name no) (do_not_autoplace no) (effects (font (size 1.27 1.27))))
  (property "Description" "" (at 134.62 76.2 0) (show_name no) (do_not_autoplace no) (effects (font (size 1.27 1.27))))
  (pin "1")
  (pin "2"))
 (symbol
  (lib_id "Motor:Device__C")
  (at 220.98 72.39 0)
  (unit 1)
  (body_style 1)
  (exclude_from_sim no)
  (in_bom yes)
  (on_board yes)
  (in_pos_files yes)
  (dnp no)
  (property "Reference" "C53" (at 223.52 71.12 0) (show_name no) (do_not_autoplace no) (effects (font (size 1.27 1.27)) (justify left)))
  (property "Value" "22uF/10V X7R" (at 223.52 73.66 0) (show_name no) (do_not_autoplace no) (effects (font (size 1.27 1.27)) (justify left)))
  (property "Footprint" "Motor:Capacitor_SMD__C_1206_3216Metric" (at 220.98 72.39 0) (hide yes) (show_name no) (do_not_autoplace no) (effects (font (size 1.27 1.27))))
  (property "Datasheet" "" (at 220.98 72.39 0) (hide yes) (show_name no) (do_not_autoplace no) (effects (font (size 1.27 1.27))))
  (property "Description" "" (at 220.98 72.39 0) (show_name no) (do_not_autoplace no) (effects (font (size 1.27 1.27))))
  (pin "1")
  (pin "2")))
